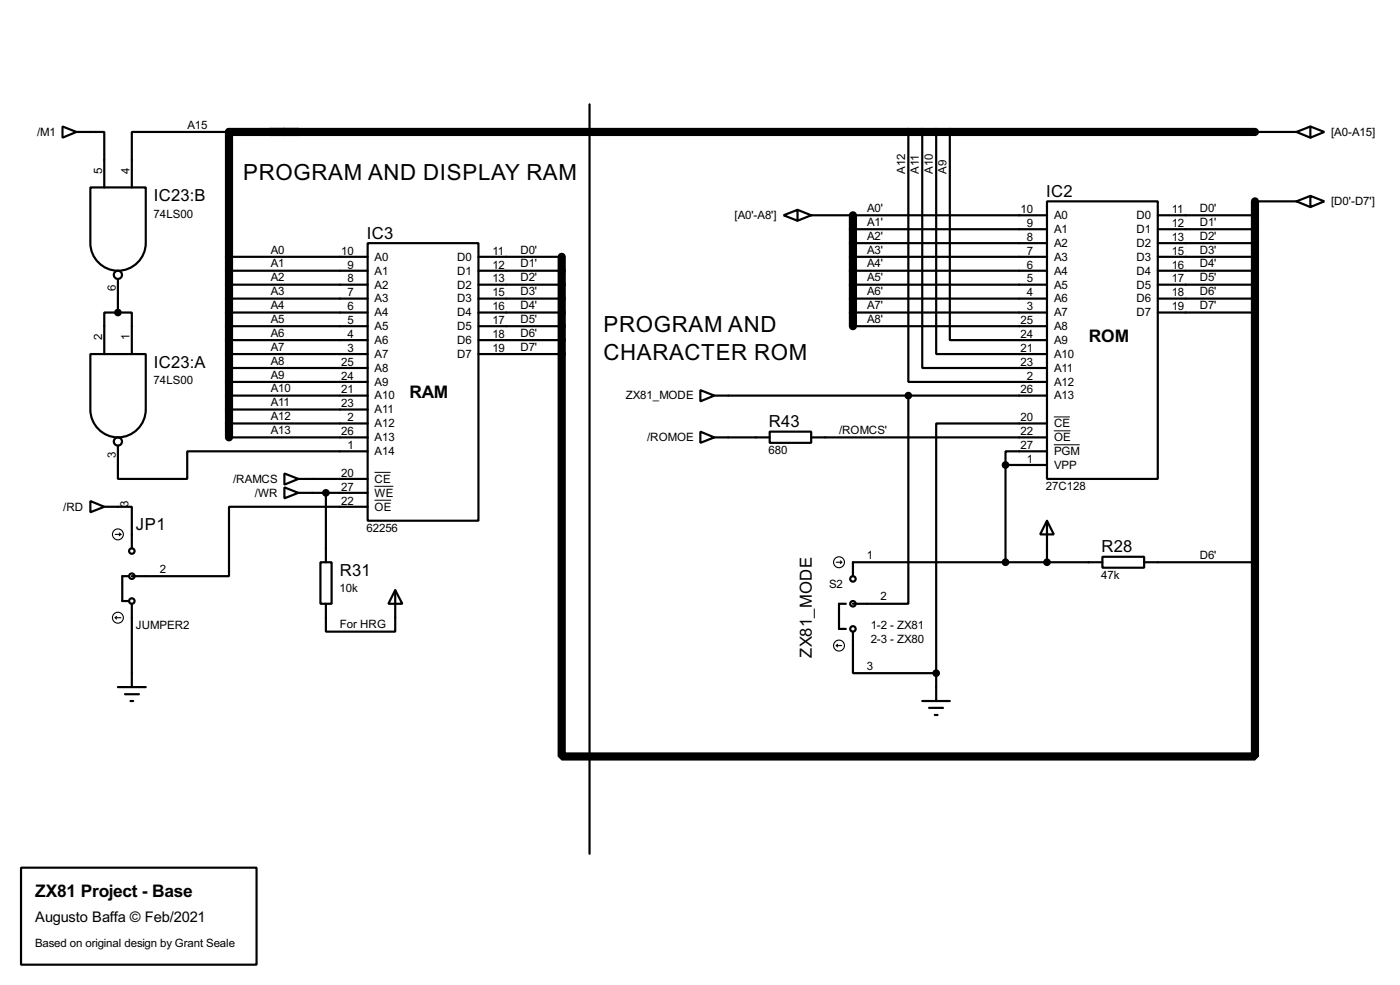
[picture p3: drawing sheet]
<svg xmlns="http://www.w3.org/2000/svg" width="256mm" height="180mm" viewBox="0 0 256 180" stroke-linecap="round" stroke-linejoin="round" font-family="sans-serif">
<path d="M156.3 39.4v20.3M229.9 36.9v101.6h-127v-91.5M229.9 24.2h-187.9v55.9" fill="none" stroke="#000" stroke-width="1.5"/>
<g fill="none" stroke="#000" stroke-width=".4">
<path d="M108 19.1v137.2M11.5 23.2l2.5 1-2.5 1zM14 24.2h5.1v10.1M16.6 34.3h10.1v10.2a5.1 5.1 0 0 1-5.1 5.1 5.1 5.1 0 0 1-5-5.1zM42 24.2h-17.8v10.1M143.6 39.4l2.5-1v2zM146.1 38.4l2.5 1M148.6 39.4h43.2M148.6 39.4l-2.5 1M166.4 24.2v45.7h25.4M169 24.2v43.2h22.8M171.5 24.2v40.6h20.3"/>
<path d="M174 24.2v38.1h17.8M191.8 36.9h20.3v50.8h-20.3zM212.1 39.4h17.8M229.9 36.9h7.6M229.9 24.2h7.6M237.5 36.9l2.6 1M237.5 24.2l2.6 1M240.1 35.9l2.5 1-2.5 1zM240.1 23.2l2.5 1-2.5 1zM240.1 35.9l-2.6 1M240.1 23.2l-2.6 1M21.6 57.2h2.6v7.6"/>
<path d="M21.6 57.2h-2.5v7.6M21.6 51.1v6.1M42 47h25.4M42 49.6h25.4M42 52.1h25.4M42 54.7h25.4M42 57.2h25.4M42 59.7h25.4M67.4 44.5h20.3v50.8h-20.3zM87.7 47h15.2M87.7 49.6h15.2M87.7 52.1h15.2"/>
<path d="M87.7 54.7h15.2M87.7 57.2h15.2M87.7 59.7h15.2M156.3 47h35.5M156.3 49.6h35.5M156.3 52.1h35.5M156.3 54.7h35.5M156.3 57.2h35.5M156.3 59.7h35.5M156.3 44.5h35.5M156.3 42h35.5M212.1 47h17.8"/>
<path d="M212.1 49.6h17.8M212.1 52.1h17.8M212.1 54.7h17.8M212.1 57.2h17.8M212.1 44.5h17.8M212.1 42h17.8M16.6 64.8h10.1v10.2a5.1 5.1 0 0 1-5.1 5.1 5.1 5.1 0 0 1-5-5.1zM42 62.3h25.4M42 64.8h25.4M42 67.4h25.4M42 69.9h25.4M42 72.4h25.4"/>
<path d="M42 75h25.4M42 77.5h25.4M87.7 62.3h15.2M87.7 64.8h15.2M128.3 71.4l2.6 1-2.6 1.1zM128.3 79l2.6 1.1-2.6 1zM130.9 72.4h60.9M141 79h7.6v2.1h-7.6zM166.4 72.4v38.1h-10.1M191.8 77.5h-20.3v45.7M16.6 91.7l2.5 1.1-2.5 1zM19.1 92.8h5.1v7.6"/>
<path d="M21.6 81.6v6.1h12.7v-5.1h33.1M42 80.1h25.4M52.1 86.7l2.6 1-2.6 1zM52.1 89.2l2.6 1-2.6 1zM54.7 87.7h12.7M54.7 90.2h12.7M59.7 90.2v12.7M67.4 92.8h-25.4v12.7h-17.8M130.9 80.1h10.1M148.6 80.1h43.2M184.2 85.1h7.6M184.2 85.1v17.8"/>
<path d="M191.8 95.3l1.3 2.5h-2.5zM191.8 82.6h-7.6v2.5M191.8 95.3v7.6M23.7 105.5h-1.3v4.5h1.3M24.2 110.5v15.3M58.7 102.9h2.1v7.6h-2.1zM72.4 108l1.3 2.5h-2.5zM72.4 108v7.6h-12.7v-5.1M155 110.5h-1.3v4.6h1.3M156.3 115.6v7.6h15.2M202 101.9h7.6v2h-7.6zM202 102.9h-45.7v2.6"/>
<path d="M209.6 102.9h20.3M21.6 125.8h5.1M22.9 127.1h2.6M23.9 128.3h.5M169 128.3h5M170.2 129.6h2.6M171.3 130.9h.5M171.5 123.2v5.1M3.9 158.8h43.1v17.8h-43.1z"/>
<circle cx="21.6" cy="50.3" r=".75"/>
<circle cx="21.6" cy="80.8" r=".75"/>
<circle cx="24.1" cy="110" r=".5"/>
<circle cx="24.1" cy="105.5" r=".5"/>
<circle cx="24.1" cy="100.9" r=".5"/>
<circle cx="156.2" cy="115.1" r=".5"/>
<circle cx="156.2" cy="106" r=".5"/>
<circle cx="156.2" cy="110.5" r=".5"/>
</g>
<path d="M193.1 76.3h2.9M193.1 78.9h3M68.6 86.5h3M68.6 89h3.5M68.6 91.6h3.1M193.1 81.4h4.7" fill="none" stroke="#000" stroke-width=".18"/>
<g fill="none" stroke="#000" stroke-width=".2">
<path d="M21.1 97.8h1.1M21.9 97.6l.3 .2M22.2 97.8l-.3 .3M21.1 113.1l.3 .2M21.1 113.1h1.1M21.4 112.8l-.3 .3M153.2 118.2l.3 .2M153.2 118.2h1M153.2 102.9h1M153.5 117.9l-.3 .3M154 102.7l.2 .2M154.2 102.9l-.2 .3"/>
<circle cx="21.6" cy="97.8" r="1"/>
<circle cx="21.6" cy="113.1" r="1"/>
<circle cx="153.7" cy="118.2" r="1"/>
<circle cx="153.7" cy="102.9" r="1"/>
</g>
<g fill="#000" stroke="#000" stroke-width=".4">
<circle cx="21.6" cy="57.2" r=".5"/>
<circle cx="166.4" cy="72.4" r=".5"/>
<circle cx="59.7" cy="90.2" r=".5"/>
<circle cx="184.2" cy="85.1" r=".5"/>
<circle cx="184.2" cy="102.9" r=".5"/>
<circle cx="191.8" cy="102.9" r=".5"/>
<circle cx="171.5" cy="123.2" r=".5"/>
</g>
<g font-size="4.6">
<text x="44.6" y="32.9">PROGRAM AND DISPLAY RAM</text>
<text x="110.6" y="60.9">PROGRAM AND</text>
<text x="110.6" y="65.9">CHARACTER ROM</text>
</g>
<g font-size="3.6">
<text x="199.5" y="62.6">ROM</text>
<text x="75" y="72.8">RAM</text>
<text x="6.5" y="164.2">ZX81 Project - Base</text>
</g>
<g font-size="3.4">
<text x="28.2" y="36.9">IC23:B</text>
<text x="191.7" y="36">IC2</text>
<text x="67.2" y="43.7">IC3</text>
<text x="28.2" y="67.4">IC23:A</text>
<text x="140.9" y="78.2">R43</text>
<text x="24.9" y="97">JP1</text>
<text x="201.8" y="101.1">R28</text>
<text x="62.3" y="105.5">R31</text>
<text x="148.8" y="120.4" transform="rotate(-90 148.8 120.4)">ZX81_MODE</text>
</g>
<text font-size="3" x="6.4" y="168.8">Augusto Baffa © Feb/2021</text>
<g font-size="2.4">
<text x="34.3" y="23.6">A15</text>
<text x="6.8" y="24.9">/M1</text>
<text x="243.9" y="24.9">[A0-A15]</text>
<text x="18.7" y="31.8" transform="rotate(-90 18.7 31.8)">5</text>
<text x="23.8" y="31.8" transform="rotate(-90 23.8 31.8)">4</text>
<text x="165.8" y="31.8" transform="rotate(-90 165.8 31.8)">A12</text>
<text x="168.4" y="31.8" transform="rotate(-90 168.4 31.8)">A11</text>
<text x="170.9" y="31.8" transform="rotate(-90 170.9 31.8)">A10</text>
<text x="173.4" y="31.8" transform="rotate(-90 173.4 31.8)">A9</text>
<text x="28.2" y="39.9">74LS00</text>
<text x="134.6" y="40.1">[A0'-A8']</text>
<text x="158.8" y="38.8">A0'</text>
<text x="158.8" y="41.3">A1'</text>
<text x="187" y="39">10</text>
<text x="188.1" y="41.6">9</text>
<text x="193.1" y="40.1">A0</text>
<text x="208.2" y="40.1">D0</text>
<text x="214.7" y="39">11</text>
<text x="214.7" y="41.6">12</text>
<text x="219.8" y="41.3">D1'</text>
<text x="219.8" y="38.8">D0'</text>
<text x="243.9" y="37.6">[D0'-D7']</text>
<text x="49.6" y="46.4">A0</text>
<text x="62.5" y="46.6">10</text>
<text x="68.6" y="47.7">A0</text>
<text x="83.7" y="47.7">D0</text>
<text x="90.2" y="46.6">11</text>
<text x="95.3" y="46.4">D0'</text>
<text x="158.8" y="43.9">A2'</text>
<text x="158.8" y="46.4">A3'</text>
<text x="188.1" y="44.1">8</text>
<text x="188.1" y="46.6">7</text>
<text x="193.1" y="42.7">A1</text>
<text x="193.1" y="45.2">A2</text>
<text x="193.1" y="47.7">A3</text>
<text x="208.2" y="42.7">D1</text>
<text x="208.2" y="45.2">D2</text>
<text x="208.2" y="47.7">D3</text>
<text x="214.7" y="44.1">13</text>
<text x="214.7" y="46.6">15</text>
<text x="219.8" y="46.4">D3'</text>
<text x="219.8" y="43.9">D2'</text>
<text x="21.2" y="53.3" transform="rotate(-90 21.2 53.3)">6</text>
<text x="49.6" y="49">A1</text>
<text x="49.6" y="51.5">A2</text>
<text x="63.7" y="49.2">9</text>
<text x="63.7" y="51.7">8</text>
<text x="68.6" y="50.3">A1</text>
<text x="68.6" y="52.8">A2</text>
<text x="83.7" y="50.3">D1</text>
<text x="83.7" y="52.8">D2</text>
<text x="90.2" y="49.2">12</text>
<text x="90.2" y="51.7">13</text>
<text x="95.3" y="51.5">D2'</text>
<text x="95.3" y="49">D1'</text>
<text x="158.8" y="49">A4'</text>
<text x="158.8" y="51.5">A5'</text>
<text x="188.1" y="49.2">6</text>
<text x="188.1" y="51.7">5</text>
<text x="193.1" y="50.3">A4</text>
<text x="193.1" y="52.8">A5</text>
<text x="208.2" y="50.3">D4</text>
<text x="208.2" y="52.8">D5</text>
<text x="214.7" y="49.2">16</text>
<text x="214.7" y="51.7">17</text>
<text x="219.8" y="51.5">D5'</text>
<text x="219.8" y="49">D4'</text>
<text x="49.6" y="54">A3</text>
<text x="49.6" y="56.6">A4</text>
<text x="49.6" y="59.1">A5</text>
<text x="63.7" y="54.3">7</text>
<text x="63.7" y="56.8">6</text>
<text x="63.7" y="59.3">5</text>
<text x="68.6" y="55.4">A3</text>
<text x="68.6" y="57.9">A4</text>
<text x="83.7" y="55.4">D3</text>
<text x="83.7" y="57.9">D4</text>
<text x="90.2" y="54.3">15</text>
<text x="90.2" y="56.8">16</text>
<text x="90.2" y="59.3">17</text>
<text x="95.3" y="59.1">D5'</text>
<text x="95.3" y="56.6">D4'</text>
<text x="95.3" y="54">D3'</text>
<text x="158.8" y="56.6">A7'</text>
<text x="158.8" y="54">A6'</text>
<text x="158.8" y="59.1">A8'</text>
<text x="187" y="59.3">25</text>
<text x="188.1" y="54.3">4</text>
<text x="188.1" y="56.8">3</text>
<text x="193.1" y="55.4">A6</text>
<text x="193.1" y="57.9">A7</text>
<text x="208.2" y="55.4">D6</text>
<text x="208.2" y="57.9">D7</text>
<text x="214.7" y="54.3">18</text>
<text x="214.7" y="56.8">19</text>
<text x="219.8" y="56.6">D7'</text>
<text x="219.8" y="54">D6'</text>
<text x="18.7" y="62.3" transform="rotate(-90 18.7 62.3)">2</text>
<text x="23.7" y="62.3" transform="rotate(-90 23.7 62.3)">1</text>
<text x="49.6" y="61.7">A6</text>
<text x="49.6" y="64.2">A7</text>
<text x="63.7" y="61.9">4</text>
<text x="63.7" y="64.4">3</text>
<text x="68.6" y="60.4">A5</text>
<text x="68.6" y="63">A6</text>
<text x="68.6" y="65.5">A7</text>
<text x="83.7" y="60.4">D5</text>
<text x="83.7" y="63">D6</text>
<text x="83.7" y="65.5">D7</text>
<text x="90.2" y="61.9">18</text>
<text x="90.2" y="64.4">19</text>
<text x="95.3" y="64.2">D7'</text>
<text x="95.3" y="61.7">D6'</text>
<text x="187" y="61.9">24</text>
<text x="187" y="64.4">21</text>
<text x="193.1" y="60.4">A8</text>
<text x="193.1" y="63">A9</text>
<text x="193.1" y="65.5">A10</text>
<text x="28.2" y="70.3">74LS00</text>
<text x="49.6" y="66.7">A8</text>
<text x="49.6" y="69.3">A9</text>
<text x="49.6" y="71.8">A10</text>
<text x="62.5" y="67">25</text>
<text x="62.5" y="69.5">24</text>
<text x="62.5" y="72">21</text>
<text x="68.6" y="68.1">A8</text>
<text x="68.6" y="70.6">A9</text>
<text x="187" y="67">23</text>
<text x="187" y="72">26</text>
<text x="188.1" y="69.5">2</text>
<text x="193.1" y="68.1">A11</text>
<text x="193.1" y="70.6">A12</text>
<text x="49.6" y="74.4">A11</text>
<text x="49.6" y="76.9">A12</text>
<text x="62.5" y="74.6">23</text>
<text x="63.7" y="77.1">2</text>
<text x="68.6" y="73.1">A10</text>
<text x="68.6" y="75.7">A11</text>
<text x="114.6" y="73.1">ZX81_MODE</text>
<text x="187" y="77.1">20</text>
<text x="193.1" y="73.1">A13</text>
<text x="21.2" y="83.8" transform="rotate(-90 21.2 83.8)">3</text>
<text x="49.6" y="79.5">A13</text>
<text x="62.5" y="79.7">26</text>
<text x="63.7" y="82.2">1</text>
<text x="68.6" y="78.2">A12</text>
<text x="68.6" y="80.8">A13</text>
<text x="68.6" y="83.3">A14</text>
<text x="118.6" y="80.8">/ROMOE</text>
<text x="140.8" y="83.2">680</text>
<text x="153.7" y="79.5">/ROMCS'</text>
<text x="187" y="79.7">22</text>
<text x="187" y="82.2">27</text>
<text x="193.1" y="78.2">CE</text>
<text x="193.1" y="80.8">OE</text>
<text x="193.1" y="83.3">PGM</text>
<text x="42.7" y="88.4">/RAMCS</text>
<text x="62.5" y="87.3">20</text>
<text x="62.5" y="89.8">27</text>
<text x="68.6" y="88.4">CE</text>
<text x="188.1" y="84.7">1</text>
<text x="191.6" y="89.8">27C128</text>
<text x="193.1" y="85.8">VPP</text>
<text x="11.6" y="93.5">/RD</text>
<text x="23.5" y="92.8" transform="rotate(-90 23.5 92.8)">3</text>
<text x="46.7" y="90.9">/WR</text>
<text x="62.5" y="92.4">22</text>
<text x="68.6" y="90.9">WE</text>
<text x="68.6" y="93.5">OE</text>
<text x="67.2" y="97.4">62256</text>
<text x="29.3" y="104.9">2</text>
<text x="151.9" y="107.6">S2</text>
<text x="158.8" y="102.3">1</text>
<text x="201.8" y="106">47k</text>
<text x="219.8" y="102.3">D6'</text>
<text x="62.2" y="108.4">10k</text>
<text x="161.3" y="109.9">2</text>
<text x="24.9" y="115.2">JUMPER2</text>
<text x="62.3" y="115">For HRG</text>
<text x="159.5" y="115.2">1-2 - ZX81</text>
<text x="159.5" y="117.7">2-3 - ZX80</text>
<text x="158.8" y="122.6">3</text>
<text x="6.4" y="173.4">Based on original design by Grant Seale</text>
</g>
</svg>
